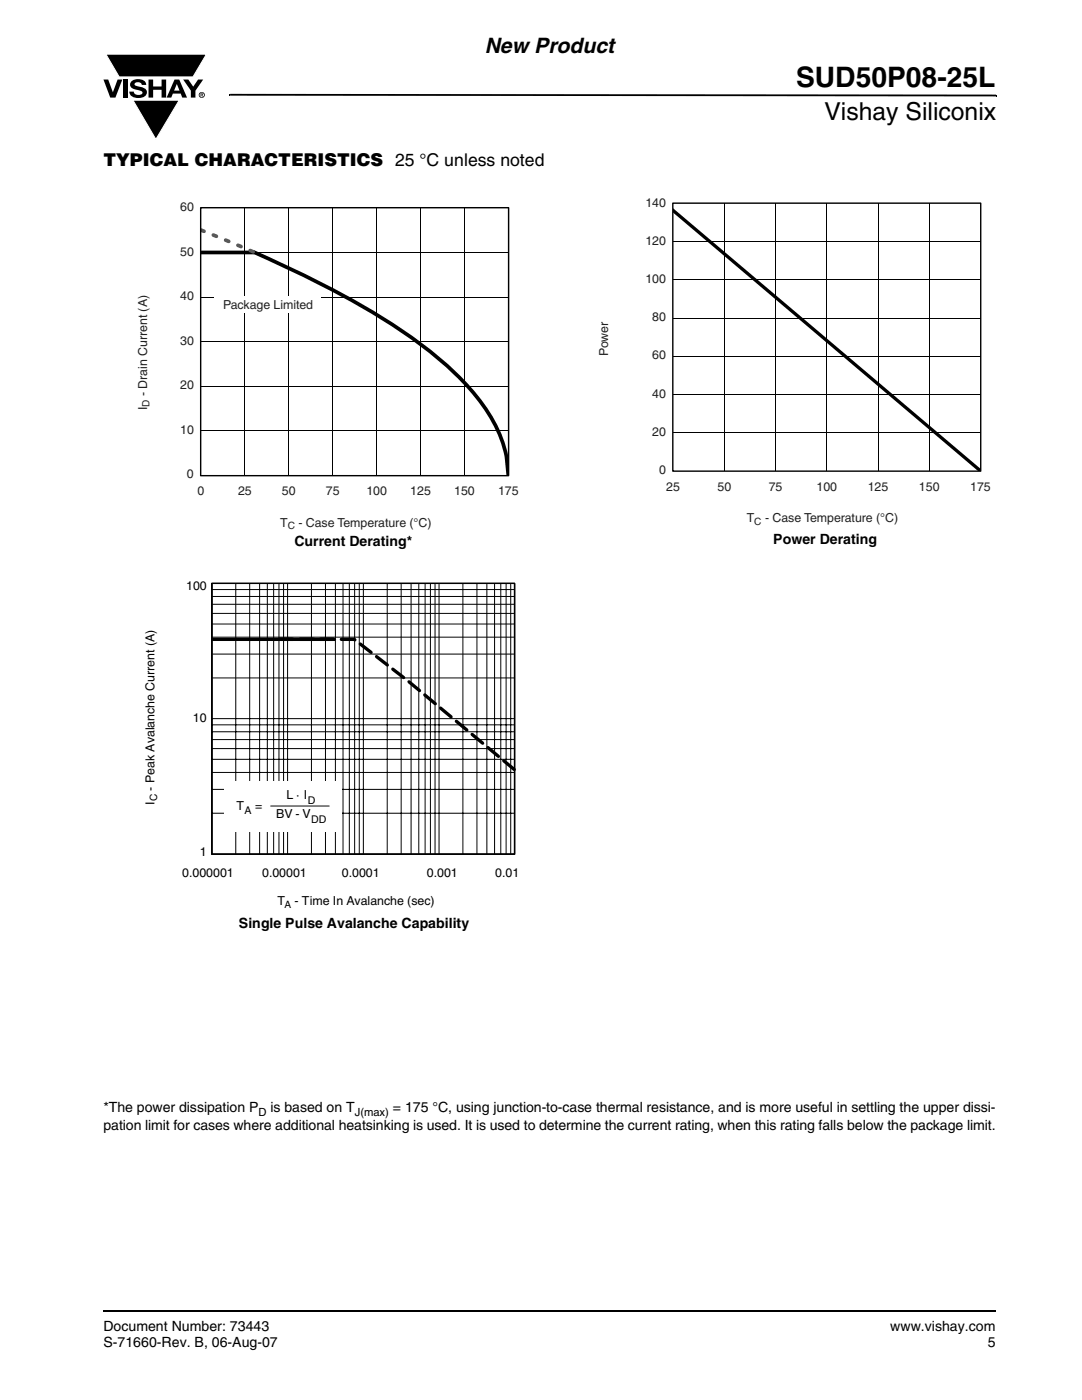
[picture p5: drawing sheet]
<svg xmlns="http://www.w3.org/2000/svg" width="216mm" height="279mm" viewBox="0 0 216 279" stroke-linecap="round" stroke-linejoin="round" font-family="sans-serif">
<path d="M20.5 261.5h.1v.4h-.1z" fill="#000"/>
<path d="M20.6 261.7h178.2" fill="none" stroke="#000" stroke-width=".36"/>
<path d="M20.6 10.7h20.7v17.3h-20.7z" fill="#fff"/>
<g fill="#000">
<path d="M20.6 15.9h1l.9 2.5 1-2.5h.9l-1.4 3.6h-1zM21.1 10.8h20.1l-2.7 4.6h-14.7zM24.6 15.9h.9v3.6h-.9zM26.3 16.2a2.1 2.1 0 0 1 2.8 .3l.1 .5h-.9a.79 .79 0 0 0-.7-.6 .79 .79 0 0 0-.8 .4l.3 .3 1 .3a1.08 1.08 0 0 1 1.2 1 1.08 1.08 0 0 1-1.1 1.1 1.73 1.73 0 0 1-2.4-1.2h.9a.96 .96 0 0 0 .8 .6 .96 .96 0 0 0 .9-.4 1.31 1.31 0 0 0-1.2-.6 1.04 1.04 0 0 1-1.1-.5 1.04 1.04 0 0 1 .2-1.2zM29.6 15.9h1v1.4h1.6v-1.4h1v3.6h-1v-1.6h-1.6v1.6h-1zM26.5 20h9.3l-4.7 7.8zM36.6 15.9h1l1 1.4 .9-1.4h1l-1.5 2.2v1.4h-.9v-1.4zM45.7 18.7h.2v.4h-.2zM45.9 18.7l152.9 .2v.3l-152.9-.1zM198.8 18.9h.1v.3h-.1z"/>
<path d="M35.3 16.8l-.6 1.3h1.1zM34.8 15.9h1l1.5 3.6h-.9l-.3-.8h-1.6l-.3 .8h-1z"/>
<path d="M40.2 18.7v.2h.2v-.2zM40 18.6l.5 .1v.1l-.1 .2 .1 .3-.3-.3v.3h-.2zM39.8 19a.46 .46 0 0 0 .9 0 .46 .46 0 0 0-.9 0zM39.7 19a.6 .6 0 0 1 1.2 0 .6 .6 0 0 1-1.2 0z"/>
</g>
<path d="M21.1 10.8h20.1l-2.7 4.6h-14.7zM26.5 20h9.3l-4.7 7.8z" fill="none" stroke="#fff" stroke-width=".2"/>
<path d="M27.2 40h76.3v66.1h-76.3z" fill="#fff"/>
<path d="M40.1 59.3h61.3M40.1 50.4h61.3M48.9 41.5v53.4M57.6 41.5v53.4M66.4 41.5v53.4M75.2 41.5v53.4M83.9 41.5v53.4M92.7 41.5v53.4M40.1 77.1h61.3M40.1 68.2h61.3M40.1 86h61.3" fill="none" stroke="#000" stroke-width=".2"/>
<path d="M40.1 50.4h10.5v-.1a197.6 197.6 0 0 1 29.6 15.8 61.5 61.5 0 0 1 16.9 15.8 24.2 24.2 0 0 1 4.3 13" fill="none" stroke="#000" stroke-width=".74"/>
<path d="M40.1 45.9l10.5 4.4" fill="none" stroke="#545454" stroke-width=".74" stroke-dasharray=".7 2"/>
<path d="M40 41.5h61.5v53.4h-61.5z" fill="none" stroke="#000" stroke-width=".28"/>
<g fill="#fff">
<path d="M42.7 59.2h21.2v3.4h-21.2z"/>
<path d="M28.6 115.4h75v66.2h-75z"/>
</g>
<path d="M42.2 127.6h24.3" fill="none" stroke="#000" stroke-width=".66"/>
<path d="M66.5 127.6h-11.5h15.7l10.6 8.2 21.7 18.1" fill="none" stroke="#000" stroke-width=".66" stroke-dasharray="2.7 1.4"/>
<g fill="none" stroke="#000" stroke-width=".2">
<path d="M42.3 119h60.4M42.3 117.7h60.4M42.3 116.4v54.1M47 116.4v54.1M49.8 116.4v54.1M51.8 116.4v54.1M53.3 116.4v54.1M54.6 116.4v54.1M55.7 116.4v54.1M56.6 116.4v54.1M57.4 116.4v54.1M62.1 116.4v54.1"/>
<path d="M64.9 116.4v54.1M66.9 116.4v54.1M68.4 116.4v54.1M69.7 116.4v54.1M70.8 116.4v54.1M71.7 116.4v54.1M72.5 116.4v54.1M77.3 116.4v54.1M80 116.4v54.1M82 116.4v54.1M83.6 116.4v54.1M84.8 116.4v54.1"/>
<path d="M85.9 116.4v54.1M86.8 116.4v54.1M87.6 116.4v54.1M92.4 116.4v54.1M95.2 116.4v54.1M97.1 116.4v54.1M98.7 116.4v54.1M99.9 116.4v54.1M101 116.4v54.1M101.9 116.4v54.1M102.7 116.4h-60.4v54.1h60.4M102.7 116.4v54.1"/>
<path d="M42.3 135.3h60.4M42.3 130.5h60.4M42.3 127.2h60.4M42.3 124.5h60.4M42.3 122.4h60.4M42.3 120.6h60.4M42.3 157.5h60.4M42.3 154.2h60.4M42.3 151.5h60.4M42.3 149.4h60.4M42.3 147.6h60.4M42.3 146h60.4"/>
<path d="M42.3 144.7h60.4M42.3 143.4h60.4M42.3 162.3h60.4M42.3 170.4h60.4"/>
</g>
<path d="M44.7 155.8h23.4v10.1h-23.4z" fill="#fff"/>
<path d="M54 160.9h11.7" fill="none" stroke="#000" stroke-width=".2"/>
<path d="M42.3 116.4h60.4v54.1h-60.4z" fill="none" stroke="#000" stroke-width=".28"/>
<path d="M119.2 39.1h78.5v66.1h-78.5z" fill="#fff"/>
<path d="M134.3 55.9h61.4M134.3 48.3h61.4M144.5 40.6v53.4M154.8 40.6v53.4M165 40.6v53.4M175.2 40.6v53.4M185.4 40.6v53.4M134.3 78.7h61.4M134.3 71.1h61.4M134.3 63.5h61.4M134.3 86.4h61.4" fill="none" stroke="#000" stroke-width=".2"/>
<path d="M134.3 42l61.3 52" fill="none" stroke="#000" stroke-width=".66"/>
<path d="M134.3 40.5h61.4v53.5h-61.4z" fill="none" stroke="#000" stroke-width=".28"/>
<text font-size="5.6" x="158.8" y="17.4">SUD50P08-25L</text>
<text font-size="4.9" x="164.5" y="24">Vishay Siliconix</text>
<text font-size="4.2" x="96.7" y="10.5">New Product</text>
<text font-size="3.5" x="20.6" y="33">TYPICAL CHARACTERISTICS 25 °C unless noted</text>
<g font-size="2.8">
<text x="58.8" y="109">Current Derating*</text>
<text x="154.3" y="108.5">Power Derating</text>
<text x="47.7" y="185.2">Single Pulse Avalanche Capability</text>
<text x="20.6" y="222">*The power dissipation P</text>
<text x="54" y="222">is based on T</text>
<text x="78.4" y="222">= 175 °C, using junction-to-case thermal resistance, and is more useful in settling the upper dissi-</text>
<text x="20.6" y="225.5">pation limit for cases where additional heatsinking is used. It is used to determine the current rating, when this rating falls below the package limit.</text>
<text x="20.6" y="265.6">Document Number: 73443</text>
<text x="20.6" y="268.8">S-71660-Rev. B, 06-Aug-07</text>
<text x="177.7" y="265.6">www.vishay.com</text>
<text x="197.1" y="268.8">5</text>
</g>
<g font-size="2.5" fill="#231f20">
<text x="128.8" y="41.2">140</text>
<text x="35.9" y="42.2">60</text>
<text x="35.9" y="51">50</text>
<text x="128.8" y="48.9">120</text>
<text x="35.9" y="59.9">40</text>
<text x="128.8" y="56.5">100</text>
<text x="44.5" y="61.7">Package Limited</text>
<text x="130.2" y="64.1">80</text>
<text x="35.9" y="68.8">30</text>
<text x="121.3" y="71" transform="rotate(-90 121.3 71)">Power</text>
<text x="130.2" y="71.7">60</text>
<text x="35.9" y="77.7">20</text>
<text x="29.3" y="81.9" transform="rotate(-90 29.3 81.9)">I</text>
<text x="29.3" y="79.1" transform="rotate(-90 29.3 79.1)">- Drain Current (A)</text>
<text x="130.2" y="79.3">40</text>
<text x="35.9" y="86.6">10</text>
<text x="130.2" y="87">20</text>
<text x="37.3" y="95.5">0</text>
<text x="131.5" y="94.6">0</text>
<text x="39.4" y="98.9">0</text>
<text x="47.5" y="98.9">25</text>
<text x="56.3" y="98.9">50</text>
<text x="65" y="98.9">75</text>
<text x="73.1" y="98.9">100</text>
<text x="81.9" y="98.9">125</text>
<text x="90.6" y="98.9">150</text>
<text x="99.4" y="98.9">175</text>
<text x="133" y="97.9">25</text>
<text x="143.2" y="97.9">50</text>
<text x="153.4" y="97.9">75</text>
<text x="162.9" y="97.9">100</text>
<text x="173.2" y="97.9">125</text>
<text x="183.4" y="97.9">150</text>
<text x="193.6" y="97.9">175</text>
<text x="55.9" y="105.1">T</text>
<text x="59.5" y="105.1">- Case Temperature (°C)</text>
<text x="149" y="104.2">T</text>
<text x="152.7" y="104.2">- Case Temperature (°C)</text>
</g>
<g font-size="2.5">
<text x="37.1" y="117.7">100</text>
<text x="38.5" y="144">10</text>
<text x="30.8" y="160.6" transform="rotate(-90 30.8 160.6)">I</text>
<text x="30.8" y="157.8" transform="rotate(-90 30.8 157.8)">- Peak Avalanche Current (A)</text>
<text x="47.2" y="161.6">T</text>
<text x="50.9" y="161.6">=</text>
<text x="57.2" y="159.4">L · I</text>
<text x="55.1" y="163.2">BV - V</text>
<text x="39.9" y="170.7">1</text>
<text x="36.4" y="175.1">0.000001</text>
<text x="52.3" y="175.1">0.00001</text>
<text x="68.2" y="175.1">0.0001</text>
<text x="85.2" y="175.1">0.001</text>
<text x="98.8" y="175.1">0.01</text>
<text x="55.4" y="180.6">T</text>
<text x="58.8" y="180.6">- Time In Avalanche (sec)</text>
</g>
<g font-size="2.2">
<text x="51.6" y="222.7">D</text>
<text x="70.8" y="222.7">J(max)</text>
</g>
<g font-size="2.1">
<text x="61.4" y="160.4">D</text>
<text x="48.8" y="162.5">A</text>
<text x="62.1" y="164.2">DD</text>
</g>
<g font-size="2" fill="#231f20">
<text x="29.9" y="81.2" transform="rotate(-90 29.9 81.2)">D</text>
<text x="57.4" y="105.6">C</text>
<text x="150.5" y="104.7">C</text>
</g>
<g font-size="2">
<text x="31.4" y="159.9" transform="rotate(-90 31.4 159.9)">C</text>
<text x="56.7" y="181.1">A</text>
</g>
</svg>
